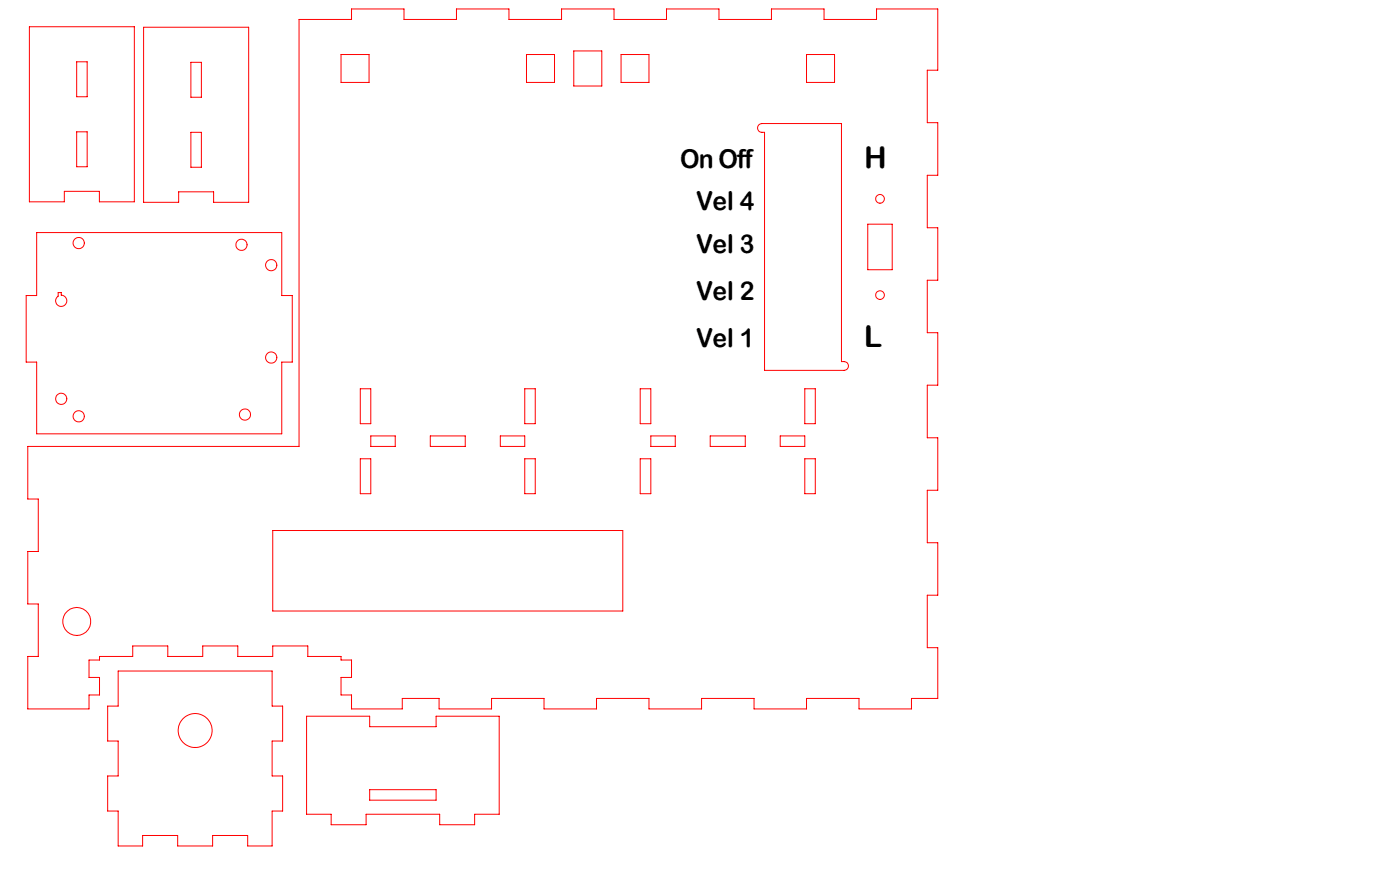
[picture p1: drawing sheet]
<svg xmlns="http://www.w3.org/2000/svg" width="400mm" height="250mm" viewBox="0 0 400 250" stroke-linecap="round" stroke-linejoin="round" font-family="sans-serif">
<!-- layer: Capa 1 -->
<g fill="none" stroke="#f00" stroke-width=".29">
<path d="M8.4 7.6h30v50.1h-10v-3h-10v3h-10zM21.9 17.7h3v9.9h-3zM41 7.8h30v50h-10v-3h-10v3h-10zM54.5 17.8h3v10h-3zM85.4 5.6h15v-3h15v3h15v-3h15v3h15v-3h15v3h15v-3h15v3h15v-3h15v3h15v-3h17.5v17.5h-3v15h3v15h-3v15h3v15h-3v15h3v15h-3v15h3v15h-3v15h3v15h-3v15h3v14.5h-7.5v3h-15v-3h-15v3h-15v-3h-15v3h-15v-3h-15v3h-15v-3h-15v3h-15v-3h-10.5v3h-14.5v-4h-3v-5h3v-5h-3v-1h-9.5v-3h-10v3h-10v-3h-10v3h-10v-3h-10v3h-9.5v1h-3v5h3v5h-3v4h-17.5v-15h3v-15h-3v-15h3v-15h-3v-15h77.5zM97.4 15.6h8v8h-8zM150.4 15.6h8v8h-8zM163.9 14.6h8v10h-8zM177.4 15.6h8v8h-8zM230.4 15.6h8v8h-8zM21.9 37.7h3v9.9h-3zM54.5 37.8h3v10h-3z"/>
<path d="M216.8 35.7l.9-.4h22.7v68a1.37 1.37 0 0 1 1.7 .4 1.37 1.37 0 0 1 0 1.7l-.9 .4h-22.8v-68a1.37 1.37 0 0 1-1.6-.4 1.37 1.37 0 0 1 0-1.7zM10.5 66.4h70v18h3v19.1h-3v20.5h-70v-20.5h-3v-19.1h3zM247.9 64.1h7v13h-7zM16.6 83.6h.9v.7a1.6 1.6 0 0 1 1.5 2.1 1.6 1.6 0 0 1-2.4 .8 1.6 1.6 0 0 1 0-2.6zM102.9 111.1h3v10h-3zM149.9 111.1h3v10h-3zM182.9 111.1h3v10h-3zM229.9 111.1h3v10h-3zM102.9 131.1h3v10h-3zM105.9 124.6h7v3h-7zM122.9 124.6h10v3h-10zM142.9 124.6h7v3h-7z"/>
<path d="M149.9 131.1h3v10h-3zM182.9 131.1h3v10h-3zM185.9 124.6h7v3h-7zM202.9 124.6h10v3h-10zM222.9 124.6h7v3h-7zM229.9 131.1h3v10h-3zM77.9 151.6h100v23h-100zM33.8 191.7h44v10h3v10h-3v10h3v10h-3v10h-7v-3h-10.1v3h-9.9v-3h-10.1v3h-6.9v-10h-3v-10h3v-10h-3v-10h3zM87.6 204.6h18v3h19v-3h18v28h-7v3h-10v-3h-21v3h-10v-3h-7zM105.6 225.6h19v3h-19z"/>
<circle cx="251.4" cy="56.8" r="1.25"/>
<circle cx="22.5" cy="69.4" r="1.6"/>
<circle cx="69" cy="69.9" r="1.6"/>
<circle cx="77.5" cy="75.8" r="1.6"/>
<circle cx="251.4" cy="84.3" r="1.26"/>
<circle cx="17.5" cy="114" r="1.59"/>
<circle cx="22.5" cy="118.9" r="1.6"/>
<circle cx="70" cy="118.4" r="1.6"/>
<circle cx="77.5" cy="102.1" r="1.6"/>
<circle cx="21.9" cy="177.6" r="4"/>
<circle cx="55.8" cy="208.7" r="4.8"/>
</g>
<g font-size="8.5">
<text x="246.9" y="48.1">H</text>
<text x="246.9" y="99.2">L</text>
</g>
<g font-size="7.4">
<text x="194.3" y="48.1">On Off</text>
<text x="198.9" y="60.1">Vel 4</text>
<text x="198.9" y="72.4">Vel 3</text>
<text x="198.9" y="85.8">Vel 2</text>
<text x="198.9" y="99.1">Vel 1</text>
</g>
</svg>
